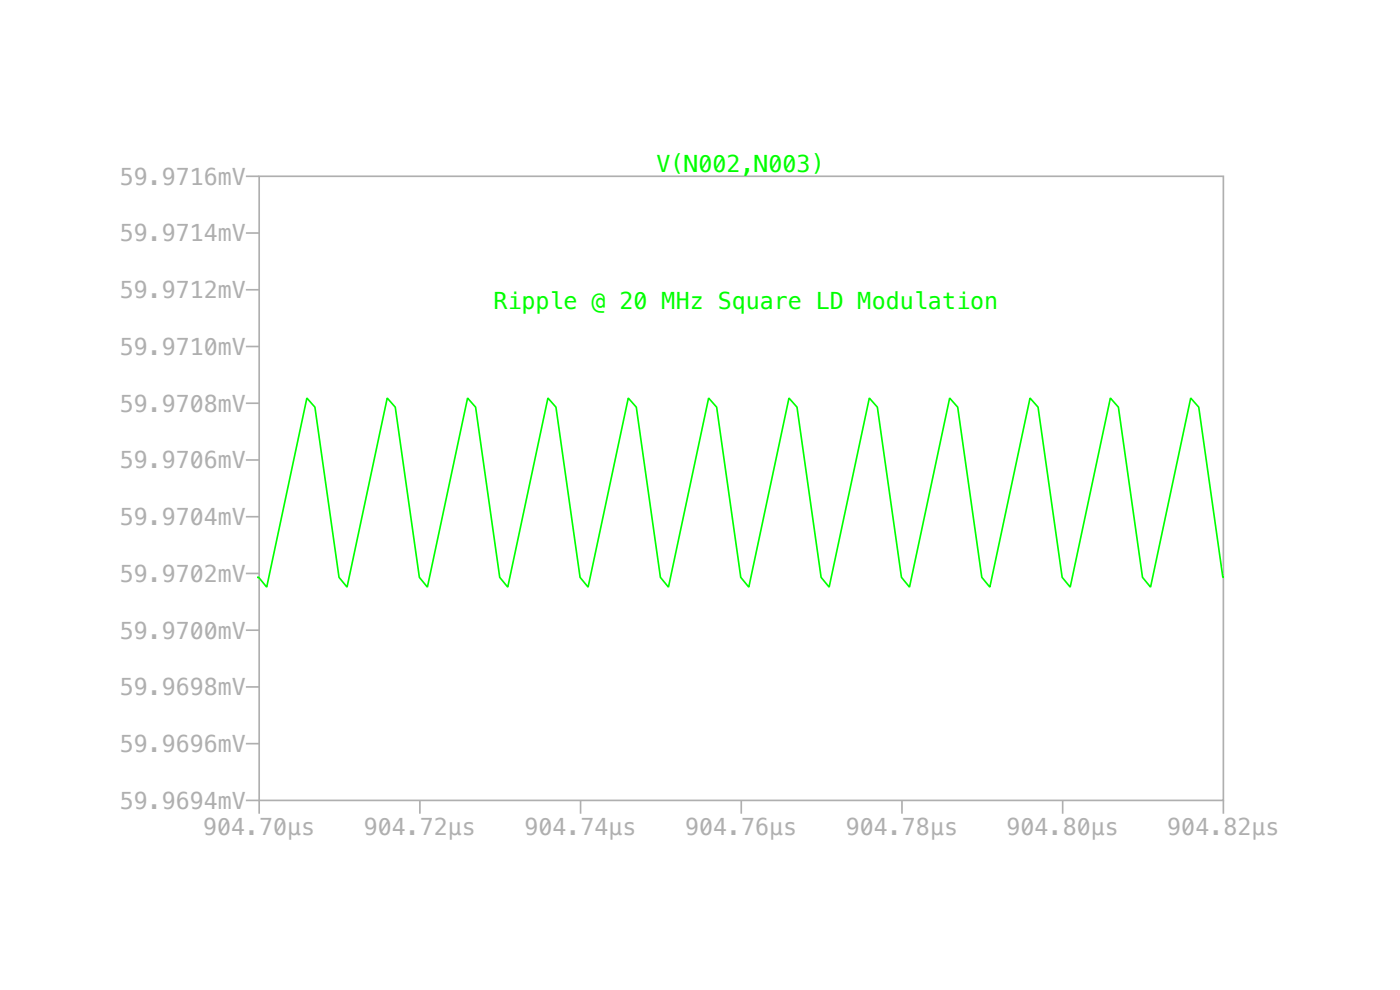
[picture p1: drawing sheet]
<svg xmlns="http://www.w3.org/2000/svg" width="297mm" height="210mm" viewBox="0 0 297 210" stroke-linecap="round" stroke-linejoin="round" font-family="sans-serif">
<g fill="none" stroke="#afafaf" stroke-width=".35">
<path d="M52.2 37.4h2.8M55 37.4h204.5v132.4h-204.5zM52.2 49.4h2.8M52.2 73.5h2.8M52.2 61.5h2.8M52.2 97.6h2.8M52.2 85.5h2.8M52.2 109.6h2.8M52.2 133.7h2.8M52.2 121.6h2.8M52.2 157.7h2.8M52.2 145.7h2.8"/>
<path d="M52.2 169.8h2.8v2.8M89.1 169.8v2.8M123.2 169.8v2.8M157.3 169.8v2.8M191.3 169.8v2.8M225.4 169.8v2.8M259.5 169.8v2.8"/>
</g>
<path d="M54.6 122.5h.3l1.7 2 8.5-40.1 1.7 2 5.1 36.1 1.7 2 8.5-40.1 1.8 2 5.1 36.1 1.7 2 8.5-40.1 1.7 2 5.1 36.1 1.7 2 8.5-40.1 1.7 2 5.2 36.1 1.7 2 8.5-40.1 1.7 2 5.1 36.1 1.7 2 8.5-40.1 1.7 2 5.1 36.1 1.8 2 8.5-40.1 1.7 2 5.1 36.1 1.7 2 8.5-40.1 1.7 2 5.1 36.1 1.7 2 8.6-40.1 1.7 2 5.1 36.1 1.7 2 8.5-40.1 1.7 2 5.1 36.1 1.7 2 8.6-40.1 1.7 2 5.1 36.1 1.7 2 8.5-40.1 1.7 2 5.1 36.1h.3" fill="none" stroke="#0f0" stroke-width=".35"/>
<g font-size="4.9" fill="#afafaf">
<text x="25.4" y="39.2">59.9716mV</text>
<text x="25.4" y="51.2">59.9714mV</text>
<text x="25.4" y="63.2">59.9712mV</text>
<text x="25.4" y="75.3">59.9710mV</text>
<text x="25.4" y="87.3">59.9708mV</text>
<text x="25.4" y="99.3">59.9706mV</text>
<text x="25.4" y="111.4">59.9704mV</text>
<text x="25.4" y="123.4">59.9702mV</text>
<text x="25.4" y="135.4">59.9700mV</text>
<text x="25.4" y="147.5">59.9698mV</text>
<text x="25.4" y="159.5">59.9696mV</text>
<text x="25.4" y="171.5">59.9694mV</text>
<text x="43.1" y="177.2">904.70µs</text>
<text x="77.2" y="177.2">904.72µs</text>
<text x="111.3" y="177.2">904.74µs</text>
<text x="145.4" y="177.2">904.76µs</text>
<text x="179.5" y="177.2">904.78µs</text>
<text x="213.5" y="177.2">904.80µs</text>
<text x="247.6" y="177.2">904.82µs</text>
</g>
<g font-size="4.9" fill="#0f0">
<text x="139.3" y="36.4">V(N002,N003)</text>
<text x="104.7" y="65.6">Ripple @ 20 MHz Square LD Modulation</text>
</g>
</svg>
